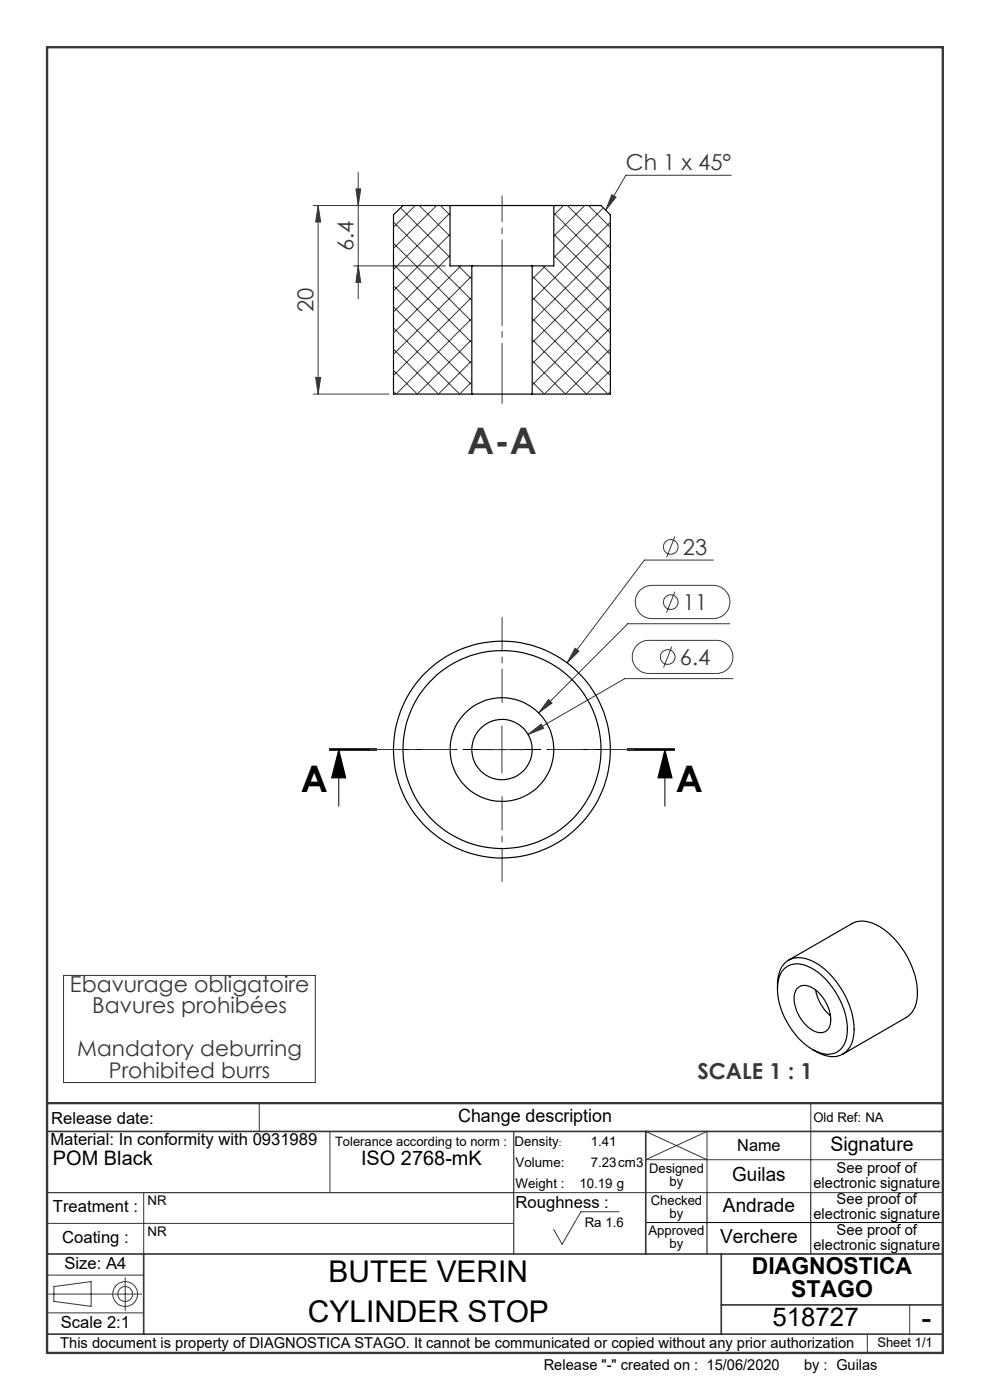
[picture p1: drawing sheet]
<svg xmlns="http://www.w3.org/2000/svg" width="210mm" height="297mm" viewBox="0 0 210 297" stroke-linecap="round" stroke-linejoin="round" font-family="sans-serif">
<g fill="none" stroke="#373737" stroke-width=".21">
<path d="M76 36.6v26.8M155.1 37.2h-22.3l-4.3 7.4M67.5 43.6v40M67.5 43.6l.5 3.5h-1zM75 56.4h19.5M75.5 40.1h1l-.5 3.5zM76 56.4l.5 3.5h-1zM94.5 43.6h-28M129.8 41.3l.9 .5-2.2 2.8zM66.5 83.6h16M67 80.1h1l-.5 3.5zM143.2 113.8l-1.8 4.4"/>
<path d="M151.3 118.8h-14.6l-16.4 21.8M122 137.5l.8 .6-2.5 2.5zM135 137a3.4 3.4 0 0 1 2.6-1.1h14.3a3.5 3.5 0 0 1 3.6 3.5 3.5 3.5 0 0 1-3.6 3.5h-14.3a3.5 3.5 0 0 1-3.2-2.1 3.5 3.5 0 0 1 .6-3.8zM135.8 125.2l.4-.4a3.4 3.4 0 0 1 2.1-.6h13a3.5 3.5 0 0 1 3.5 3.5 3.5 3.5 0 0 1-3.5 3.5h-13a3.5 3.5 0 0 1-3.3-2.2 3.5 3.5 0 0 1 .8-3.8zM142.5 137.2l-1.7 4.4M143.2 125.5l-1.8 4.5M154.8 132.3h-21.6l-18.9 18.9M101.5 159h10M106.5 154v10M112 155.8l2.8-2.2 .5 .9zM116.3 148.4l.8 .8-2.8 2zM155.5 144h-23l-20.5 11.8"/>
<path d="M13.5 206.9h53.4v22.8h-53.4zM55 234v6M137.1 239.8l-.1 .2 13 6M172 234v19M10 259.5h99M30.5 253v13M70 240v13M109 253h91M131.3 257.1h-8.1l-4 6.8-1.8-3.1M200 246h-63l13-6v13M10 278.5h20.5M10 270.5h20.5"/>
<path d="M10.3 274.5h19.8M11.4 272.9l7.9-1v5.2l-7.9-1zM26.6 271v7M193 276.8v6.2M184 283v4"/>
<circle cx="142.3" cy="116" r="1.56"/>
<circle cx="141.6" cy="139.4" r="1.56"/>
<circle cx="142.3" cy="127.7" r="1.55"/>
<circle cx="26.5" cy="274.5" r="1.58"/>
<circle cx="26.5" cy="274.5" r="2.63"/>
</g>
<g fill="none" stroke="#000" stroke-width=".21">
<path d="M69.9 159.2h10zM69.9 159h10M69.9 158.8h10M71.9 159l1.4 6h-3zM71.9 159v12M133.1 159h10M133.1 158.8h10M133.1 159.2h10M141 159l1.6 6h-3zM141 159v12M137 259.4h63M150 253v13"/>
<path d="M172 253v13"/>
</g>
<path d="M143.1 159h-73.2" fill="none" stroke="#000" stroke-width=".21" stroke-dasharray="6.3 1.3 1.3 1.3" stroke-dashoffset="2.1"/>
<path d="M96.5 159h-18M106.5 149v-18M116.5 159h18M106.5 169v18" fill="none" stroke="#373737" stroke-width=".21" stroke-dasharray="30.5 1.3 1.3 1.3" stroke-dashoffset="23.4"/>
<path d="M106.5 56.4v-14.8" fill="none" stroke="#373737" stroke-width=".21" stroke-dasharray="30.5 1.3 1.3 1.3" stroke-dashoffset="25"/>
<path d="M106.5 85.6v-29.2" fill="none" stroke="#373737" stroke-width=".21" stroke-dasharray="30.5 1.3 1.3 1.3" stroke-dashoffset="17.8"/>
<path d="M10 253h99M109 240v26" fill="none" stroke="#373737" stroke-width=".25"/>
<path d="M10 240h190M137 240v26M10 266h190M30.5 266v17M153 266v17M153 276.8h47M10 283h190" fill="none" stroke="#373737" stroke-width=".35"/>
<path d="M10 10h190v277h-190zM10 234h190" fill="none" stroke="#373737" stroke-width=".5"/>
<path d="M141 159l1.6 6h-3zM71.9 159l1.4 6h-3z" fill="#000"/>
<g fill="#373737">
<path d="M122 137.5l-1.7 3.1 2.5-2.5zM116.3 148.4l-2 2.8 2.8-2zM112 155.8l3.3-1.3-.5-.9zM129.8 41.3l.9 .5-2.2 2.8z"/>
<path d="M76 56.4l.5 3.5h-1zM75.5 40.1h1l-.5 3.5z"/>
<path d="M67.5 43.6l.5 3.5h-1zM67 80.1h1l-.5 3.5z"/>
</g>
<g fill="none" stroke="#000" stroke-width=".25">
<path d="M95.5 43.6h22M95.5 43.6h-10l-2 2v38h16.6M95.5 43.6v12.8h4.6M100.1 56.4h12.8M100.1 56.4v27.2M112.9 56.4v27.2M117.5 43.6h10l2 2v38h-16.6M117.5 43.6v12.8h-4.6M100.1 83.6h12.8M164.9 209.8a6.6 6.6 0 0 1 2.1-6 5.9 5.9 0 0 1 6.3 .6 17.9 17.9 0 0 1 7.9 14.8 4.8 4.8 0 0 1-4.1 5 7.8 7.8 0 0 1-4.8-1.6M166.4 205.5a4.6 4.6 0 0 1 5.4-.3 15.9 15.9 0 0 1 7.9 14.4 4.2 4.2 0 0 1-6.5 3.5 15.8 15.8 0 0 1-8.2-14.5 5.3 5.3 0 0 1 1.4-3.1zM167.3 203.7l13.4-7.8a6.1 6.1 0 0 1 6.4 1.1 17.7 17.7 0 0 1 7.5 14.5 5.4 5.4 0 0 1-2.4 4.4l-13.4 7.7"/>
<path d="M169.1 209.7a2.68 2.68 0 0 1 3.7 .2 7.9 7.9 0 0 1 3.2 7.8 2.22 2.22 0 0 1-3.5 .9 8.2 8.2 0 0 1-3.9-7.8zM173 210a9.1 9.1 0 0 0 3.1 5.5"/>
<circle cx="106.5" cy="159" r="23"/>
<circle cx="106.5" cy="159" r="11"/>
<circle cx="106.5" cy="159" r="6.4"/>
<circle cx="106.5" cy="159" r="21"/>
</g>
<g fill="none" stroke="#373737" stroke-width=".21">
<path d="M83.5 56.1l16.6 16.6M83.5 51.6l16.6 16.6M83.5 47.1l16.6 16.6M84.9 44.1l10.6 10.5M88.1 43.6l-4.6 4.6M88.9 43.6l6.6 6.5M92.6 43.6l-9.1 9.1M93.4 43.6l2.1 2M95.5 45.2l-12 12M95.5 49.7l-12 12M95.5 54.2l-12 12M97.2 56.4l2.9 2.8"/>
<path d="M97.8 56.4l-14.3 14.3M100.1 58.6l-16.6 16.6M112.9 58.6l16.6 16.6M115.2 56.4l14.3 14.3M115.7 56.4l-2.8 2.8M117.5 54.2l12 12M117.5 49.7l12 12M117.5 45.2l12 12M119.5 43.6l-2 2M120.4 43.6l9.1 9.1M124 43.6l-6.5 6.5M124.8 43.6l4.7 4.6"/>
<path d="M128 44.1l-10.5 10.5M129.5 47.1l-16.6 16.6M129.5 51.6l-16.6 16.6M129.5 56.1l-16.6 16.6M83.5 74l9.5 9.6 7.1-7.1M83.5 69.6l14 14 2.6-2.6M83.5 65.1l16.6 16.6M83.5 60.6l16.6 16.6M100.1 63l-16.6 16.7M100.1 67.6l-16.1 16-.5-.6M100.1 72l-11.6 11.6-5-5M112.9 72l11.5 11.6 5.1-5"/>
<path d="M112.9 67.6l16 16 .6-.6M112.9 63l16.6 16.7M129.5 60.6l-16.6 16.6M129.5 65.1l-16.6 16.6M129.5 69.6l-14 14-2.6-2.6M129.5 74l-9.6 9.6-7-7.1"/>
</g>
<text font-size="7.8" fill="#373737" x="99.1" y="96.4">A-A</text>
<g font-size="7.8">
<text x="63.8" y="168">A</text>
<text x="143.4" y="168">A</text>
</g>
<g font-size="6.3">
<text x="69.7" y="272">BUTEE VERIN</text>
<text x="65.3" y="280.5">CYLINDER STOP</text>
<text x="195.4" y="281.6">-</text>
</g>
<text font-size="5.5" x="163.8" y="281.3">518727</text>
<g font-size="4.9">
<text x="159.5" y="270.3">DIAGNOSTICA</text>
<text x="167.8" y="275.2">STAGO</text>
</g>
<g font-size="4.7" fill="#373737">
<text x="132.8" y="36.2">Ch 1 x 45°</text>
<text x="75" y="53.2" transform="rotate(-90 75 53.2)">6.4</text>
<text x="66.5" y="66.2" transform="rotate(-90 66.5 66.2)">20</text>
<text x="144.9" y="117.7">23</text>
<text x="144.9" y="129.4">11</text>
<text x="144.2" y="141.1">6.4</text>
<text x="14.8" y="210.4">Ebavurage obligatoire</text>
<text x="19.6" y="214.9">Bavures prohibées</text>
<text x="147.9" y="229">SCALE 1 : 1</text>
</g>
<g font-size="4.6" fill="#373737">
<text x="16.4" y="224">Mandatory deburring</text>
<text x="23.1" y="228.6">Prohibited burrs</text>
</g>
<g font-size="4.2">
<text x="176.2" y="244.2">Signature</text>
<text x="11.2" y="247.1">POM Black</text>
<text x="76.6" y="247.1">ISO 2768-mK</text>
</g>
<g font-size="4.1">
<text x="155.3" y="250.5">Guilas</text>
<text x="153.4" y="257.2">Andrade</text>
<text x="152.8" y="263.7">Verchere</text>
</g>
<text font-size="3.9" x="97.2" y="238.1">Change description</text>
<g font-size="3.5">
<text x="10.9" y="238.4">Release date:</text>
<text x="10.7" y="242.8">Material: In conformity with 0931989</text>
<text x="156.4" y="244.2">Name</text>
<text x="11.2" y="257.2">Treatment :</text>
<text x="109.4" y="256.3">Roughness :</text>
<text x="13.2" y="263.7">Coating :</text>
<text x="13.7" y="269.2">Size: A4</text>
<text x="12.9" y="281.7">Scale 2:1</text>
</g>
<g font-size="3.2">
<text x="172.6" y="252">electronic signature</text>
<text x="177.5" y="248.8">See proof of</text>
<text x="177.5" y="255.5">See proof of</text>
<text x="172.6" y="258.6">electronic signature</text>
<text x="177.5" y="261.9">See proof of</text>
<text x="172.6" y="265.1">electronic signature</text>
<text x="12.8" y="285.9">This document is property of DIAGNOSTICA STAGO. It cannot be communicated or copied without any prior authorization</text>
<text x="115.3" y="290.6">Release &quot;-&quot; created on : 15/06/2020</text>
<text x="170.5" y="290.6">by : Guilas</text>
</g>
<g font-size="2.8">
<text x="172.6" y="238.1">Old Ref: NA</text>
<text x="109.1" y="243">Density</text>
<text x="125.3" y="243">1.41</text>
<text x="109.4" y="247.5">Volume:</text>
<text x="125.3" y="247.5">7.23cm3</text>
<text x="137.7" y="248.9">Designed</text>
<text x="142" y="251.7">by</text>
<text x="31.3" y="255.7">NR</text>
<text x="109.4" y="252.1">Weight :</text>
<text x="122.9" y="252.1">10.19 g</text>
<text x="138" y="255.5">Checked</text>
<text x="31.3" y="262.3">NR</text>
<text x="124" y="260.3">Ra 1.6</text>
<text x="137.6" y="262">Approved</text>
<text x="142" y="258.4">by</text>
<text x="142" y="264.8">by</text>
<text x="186.1" y="285.8">Sheet 1/1</text>
</g>
<text font-size="2.7" x="71.1" y="243.1">Tolerance according to norm :</text>
<text font-size="2.1" x="118.5" y="243">:</text>
</svg>
